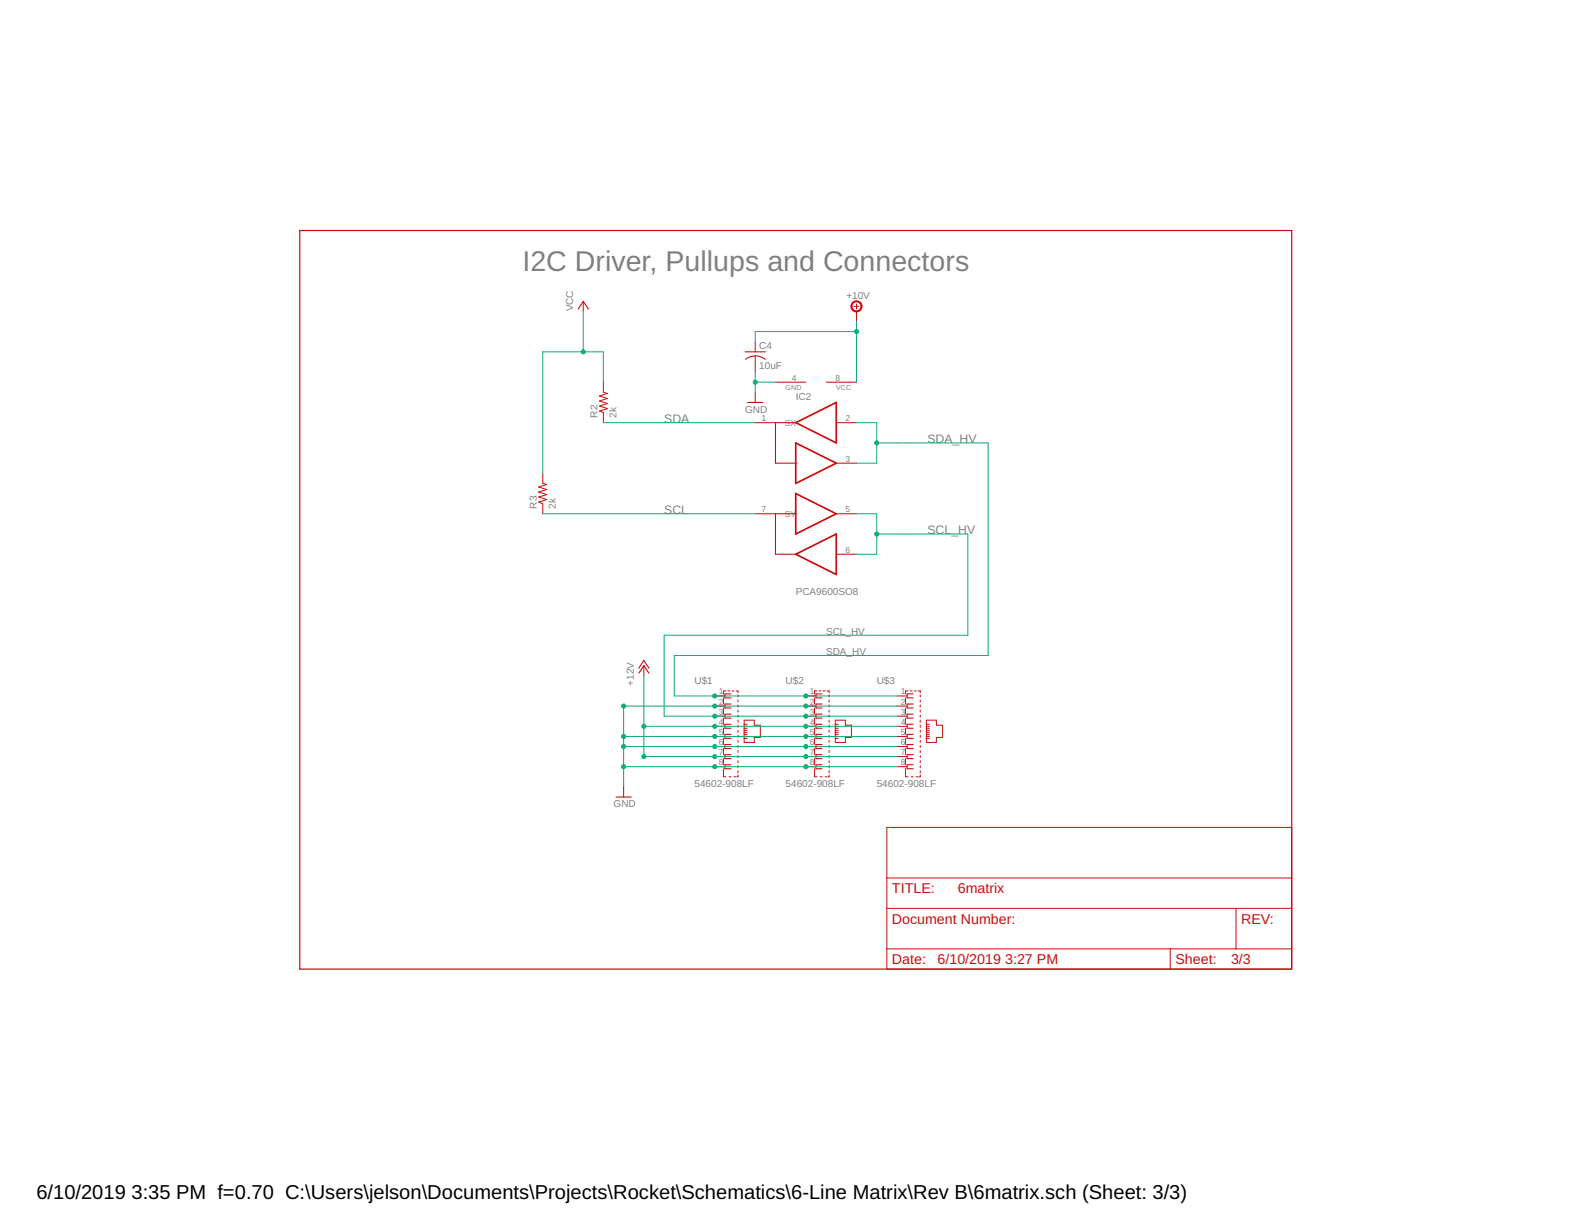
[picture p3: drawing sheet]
<svg xmlns="http://www.w3.org/2000/svg" width="279mm" height="216mm" viewBox="0 0 279 216" stroke-linecap="round" stroke-linejoin="round" font-family="sans-serif">
<g fill="none" stroke="#c90d0c" stroke-width=".19">
<path d="M101.5 54.3l.9-1.4 .9 1.4M130.9 61.8h3.5M130.9 63.1a2.76 2.76 0 0 1 3.5 0M131.3 70.7h2.7M139.7 74.3h-3.5v7.1h3.5M139.7 90.3h-3.5v7.1h3.5M112.2 118.3l.9-1.4 .9 1.4M112.2 117.4l.9-1.4 .9 1.4M128.4 121.9h-1.1v.7h1.1M128.4 123.7h-1.1v.7h1.1M128.4 125.5h-1.1v.7h1.1M128.4 127.2h-1.1v.7h1.1"/>
<path d="M128.4 129h-1.1v.7h1.1M128.4 130.8h-1.1v.7h1.1M128.4 132.6h-1.1v.7h1.1M128.4 134.3h-1.1v.7h1.1M144.4 121.9h-1.1v.7h1.1M144.4 123.7h-1.1v.7h1.1M144.4 125.5h-1.1v.7h1.1M144.4 127.2h-1.1v.7h1.1M144.4 129h-1.1v.7h1.1M144.4 130.8h-1.1v.7h1.1M144.4 132.6h-1.1v.7h1.1M144.4 134.3h-1.1v.7h1.1"/>
<path d="M160.4 121.9h-1.1v.7h1.1M160.4 123.7h-1.1v.7h1.1M160.4 125.5h-1.1v.7h1.1M160.4 127.2h-1.1v.7h1.1M160.4 129h-1.1v.7h1.1M160.4 130.8h-1.1v.7h1.1M160.4 132.6h-1.1v.7h1.1M160.4 134.3h-1.1v.7h1.1M108.2 140h2.6"/>
</g>
<g fill="none" stroke="#c90d0c" stroke-width=".18">
<path d="M102.4 52.9v1.8M150 53.8h.9M150.4 53.4v.9M150.4 54.7v1.8M106 67.1v1.8l.7 .2-1.4 .5 1.4 .4-1.4 .4 1.4 .5-1.4 .4 1.4 .5-1.4 .4 .7 .3v1.8M132.6 74.3h3.6M132.6 60v1.8M132.6 62.5v2.9M132.6 68.9v1.8M136.2 67.1h5.3M145.1 67.1h5.3M146.9 74.3h3.5"/>
<path d="M95.3 83.1v1.8l.7 .2-1.4 .5 1.4 .4-1.4 .4 1.4 .5-1.4 .4 1.4 .5-1.4 .4 .7 .3v1.8M132.6 90.3h3.6M146.9 81.4h3.5M146.9 90.3h3.5M146.9 97.4h3.5M113.1 116.9v1.8M109.5 138.2v1.8M125.5 127.6h1.8M125.5 129.4h1.8M125.5 122.3h1.8M125.5 124h1.8M125.5 125.8h1.8"/>
<path d="M125.5 131.1h1.8M125.5 132.9h1.8M125.5 134.7h1.8M127 135v1.5h.5M127 122.6v1.1M127 124.4v1.1M127 126.2v1M127 127.9v1.1M127 129.7v1.1M127 131.5v1.1M127 133.3v1M127.5 121.4h-.5v.5"/>
<path d="M127.8 121.4h.4M128 136.5h.4M128.5 121.4h.4M128.9 136.5h.4M129.3 121.4h.3v.3M129.6 136.1v.4h-.2M129.6 122.1v.3M129.6 123v.3M129.6 123.8v.4M129.6 124.7v.4M129.6 125.6v.4M129.6 126.5v.4"/>
<path d="M129.6 127.4v.4M129.6 128.3v.4M129.6 129.2v.3M129.6 130.1v.3M129.6 131v.3M129.6 131.8v.4M129.6 132.7v.4M129.6 133.6v.4M129.6 134.5v.4M129.6 135.4v.4M130.7 126.5h1.8v.9h1v2.1h-1v.9h-1.8zM130.7 127.2h.5"/>
<path d="M130.7 127.6h.5M130.7 127.9h.5M130.7 128.3h.5M130.7 128.7h.5M130.7 129h.5M130.7 129.4h.5M130.7 129.7h.5M141.5 127.6h1.8M141.5 129.4h1.8M141.5 122.3h1.8M141.5 124h1.8M141.5 125.8h1.8"/>
<path d="M141.5 131.1h1.8M141.5 132.9h1.8M141.5 134.7h1.8M143 135v1.5h.5M143 122.6v1.1M143 124.4v1.1M143 126.2v1M143 127.9v1.1M143 129.7v1.1M143 131.5v1.1M143 133.3v1M143.5 121.4h-.5v.5"/>
<path d="M143.8 121.4h.4M144 136.5h.4M144.5 121.4h.4M144.9 136.5h.3M145.2 121.4h.4v.3M145.6 136.1v.4h-.2M145.6 122.1v.3M145.6 123v.3M145.6 123.8v.4M145.6 124.7v.4M145.6 125.6v.4M145.6 126.5v.4"/>
<path d="M145.6 127.4v.4M145.6 128.3v.4M145.6 129.2v.3M145.6 130.1v.3M145.6 131v.3M145.6 131.8v.4M145.6 132.7v.4M145.6 133.6v.4M145.6 134.5v.4M145.6 135.4v.4M146.7 126.5h1.8v.9h1v2.1h-1v.9h-1.8zM146.7 127.2h.5"/>
<path d="M146.7 127.6h.5M146.7 127.9h.5M146.7 128.3h.5M146.7 128.7h.5M146.7 129h.5M146.7 129.4h.5M146.7 129.7h.5M157.5 127.6h1.8M157.5 129.4h1.8M157.5 122.3h1.8M157.5 124h1.8M157.5 125.8h1.8"/>
<path d="M157.5 131.1h1.8M157.5 132.9h1.8M157.5 134.7h1.8M159 135v1.5h.5M159 122.6v1.1M159 124.4v1.1M159 126.2v1M159 127.9v1.1M159 129.7v1.1M159 131.5v1.1M159 133.3v1M159.5 121.4h-.5v.5"/>
<path d="M159.8 121.4h.4M160 136.5h.4M160.5 121.4h.4M160.9 136.5h.3M161.2 121.4h.4v.3M161.6 136.1v.4h-.2M161.6 122.1v.3M161.6 123v.3M161.6 123.8v.4M161.6 124.7v.4M161.6 125.6v.4M161.6 126.5v.4"/>
<path d="M161.6 127.4v.4M161.6 128.3v.4M161.6 129.2v.3M161.6 130.1v.3M161.6 131v.3M161.6 131.8v.4M161.6 132.7v.4M161.6 133.6v.4M161.6 134.5v.4M161.6 135.4v.4M162.7 126.5h1.7v.9h1.1v2.1h-1.1v.9h-1.7zM162.7 127.2h.5"/>
<path d="M162.7 127.6h.5M162.7 127.9h.5M162.7 128.3h.5M162.7 128.7h.5M162.7 129h.5M162.7 129.4h.5M162.7 129.7h.5M155.7 145.4h71.1v24.8h-71.1zM155.7 159.6h71.1M155.7 154.2h71.1M217.1 159.6v7.1M155.7 166.7h71.1"/>
<path d="M205.5 166.7v3.5"/>
</g>
<path d="M139.7 77.8l7.2 3.6-7.2 3.5zM139.7 74.3l7.2-3.6v7.1zM139.7 97.4l7.2-3.6v7.1zM139.7 86.7l7.2 3.6-7.2 3.5z" fill="none" stroke="#c90d0c" stroke-width=".3"/>
<path d="M149.8 53a.98 .98 0 0 1 1.5 .4 .98 .98 0 0 1-.6 1.4 .98 .98 0 0 1-1.3-1h.2a.8 .8 0 0 1 1.1-.7 .8 .8 0 0 1 .2 1.3 .8 .8 0 0 1-1.3-.3v-.3h-.2l.1-.3z" fill-rule="evenodd" fill="#c90d0c" stroke="#c90d0c" stroke-width=".18"/>
<path d="M52.6 40.5h174.2v129.7h-174.2z" fill="none" stroke="#c90d0c" stroke-width=".21"/>
<g fill="none" stroke="#0dab76" stroke-width=".18">
<path d="M102.4 54.7v7.1M150.4 58.3h-17.8v1.7M150.4 56.5v10.6M106 67.1v-5.3h-10.7v21.3M106 74.3h26.6M132.6 67.1h3.6M132.6 65.4v3.5M150.4 74.3h3.6v7.1h-3.6M154 77.8h19.5v37.3h-55.1v7.2h39.1M95.3 90.3h37.3M150.4 90.3h3.6v7.1h-3.6M154 93.8h16v17.8h-53.4v14.2h40.9"/>
<path d="M113.1 118.7v14.2h44.4M109.5 131.1h48M109.5 129.4h48M109.5 134.7h48M113.1 127.6h44.4M157.5 124h-48v14.2"/>
</g>
<g fill="#0dab76" stroke="#0dab76" stroke-width=".18">
<circle cx="102.4" cy="61.8" r=".36"/>
<circle cx="109.5" cy="134.7" r=".36"/>
<circle cx="109.5" cy="131.1" r=".36"/>
<circle cx="109.5" cy="129.4" r=".36"/>
<circle cx="109.5" cy="124" r=".36"/>
<circle cx="125.5" cy="129.4" r=".36"/>
<circle cx="141.5" cy="131.1" r=".36"/>
<circle cx="141.5" cy="129.4" r=".36"/>
<circle cx="125.5" cy="131.1" r=".36"/>
<circle cx="125.5" cy="124" r=".36"/>
<circle cx="141.5" cy="124" r=".36"/>
<circle cx="125.5" cy="134.7" r=".36"/>
<circle cx="141.5" cy="134.7" r=".36"/>
<circle cx="132.6" cy="67.1" r=".36"/>
<circle cx="154" cy="77.8" r=".36"/>
<circle cx="125.5" cy="122.3" r=".36"/>
<circle cx="141.5" cy="122.3" r=".36"/>
<circle cx="154" cy="93.8" r=".36"/>
<circle cx="141.5" cy="125.8" r=".36"/>
<circle cx="125.5" cy="125.8" r=".36"/>
<circle cx="113.1" cy="127.6" r=".36"/>
<circle cx="113.1" cy="132.9" r=".36"/>
<circle cx="141.5" cy="127.6" r=".36"/>
<circle cx="125.5" cy="132.9" r=".36"/>
<circle cx="141.5" cy="132.9" r=".36"/>
<circle cx="125.5" cy="127.6" r=".36"/>
<circle cx="150.4" cy="58.3" r=".36"/>
</g>
<text font-size="5" fill="#808080" x="91.7" y="47.6">I2C Driver, Pullups and Connectors</text>
<g font-size="3.5">
<text x="6.4" y="210.7">6/10/2019</text>
<text x="23.1" y="210.7">3:35 PM f=0.70 C:\Users\jelson\Documents\Projects\Rocket\Schematics\6-Line Matrix\Rev B\6matrix.sch (Sheet: 3/3)</text>
</g>
<g font-size="2.5" fill="#c90d0c">
<text x="156.6" y="156.9">TITLE:</text>
<text x="168.2" y="156.9">6matrix</text>
<text x="156.6" y="162.2">Document Number:</text>
<text x="218" y="162.2">REV:</text>
<text x="156.6" y="169.4">Date:</text>
<text x="164.6" y="169.4">6/10/2019</text>
<text x="176.5" y="169.4">3:27 PM</text>
<text x="206.4" y="169.4">Sheet:</text>
<text x="216.2" y="169.4">3/3</text>
</g>
<g font-size="2.2" fill="#808080">
<text x="116.6" y="74.3">SDA</text>
<text x="162.9" y="77.8">SDA_HV</text>
<text x="116.6" y="90.3">SCL</text>
<text x="162.9" y="93.8">SCL_HV</text>
</g>
<g font-size="1.8" fill="#808080">
<text x="148.6" y="52.5">+10V</text>
<text x="100.6" y="54.7" transform="rotate(-90 100.6 54.7)">VCC</text>
<text x="133.3" y="64.7">10uF</text>
<text x="133.3" y="61.4">C4</text>
<text x="139.7" y="70.3">IC2</text>
<text x="104.9" y="73.4" transform="rotate(-90 104.9 73.4)">R2</text>
<text x="108.3" y="73.4" transform="rotate(-90 108.3 73.4)">2k</text>
<text x="130.9" y="72.5">GND</text>
<text x="94.3" y="89.4" transform="rotate(-90 94.3 89.4)">R3</text>
<text x="97.6" y="89.4" transform="rotate(-90 97.6 89.4)">2k</text>
<text x="139.7" y="104.5">PCA9600SO8</text>
<text x="145.1" y="111.6">SCL_HV</text>
<text x="145.1" y="115.1">SDA_HV</text>
<text x="111.3" y="120.5" transform="rotate(-90 111.3 120.5)">+12V</text>
<text x="122" y="120.1">U$1</text>
<text x="138" y="120.1">U$2</text>
<text x="154" y="120.1">U$3</text>
<text x="107.7" y="141.8">GND</text>
<text x="122" y="138.2">54602-908LF</text>
<text x="138" y="138.2">54602-908LF</text>
<text x="154" y="138.2">54602-908LF</text>
</g>
<g font-size="1.5" fill="#808080">
<text x="139.1" y="66.9">4</text>
<text x="146.7" y="66.9">8</text>
<text x="133.7" y="74">1</text>
<text x="137.8" y="74.8">SX</text>
<text x="148.5" y="74">2</text>
<text x="148.5" y="81.1">3</text>
<text x="133.7" y="90">7</text>
<text x="137.8" y="90.8">SY</text>
<text x="148.5" y="90">5</text>
<text x="148.5" y="97.1">6</text>
<text x="126.2" y="122">1</text>
<text x="126.2" y="123.8">2</text>
<text x="126.2" y="125.6">3</text>
<text x="142.2" y="122">1</text>
<text x="142.2" y="123.8">2</text>
<text x="142.2" y="125.6">3</text>
<text x="158.2" y="122">1</text>
<text x="158.2" y="123.8">2</text>
<text x="158.2" y="125.6">3</text>
<text x="126.2" y="127.3">4</text>
<text x="126.2" y="129.1">5</text>
<text x="126.2" y="130.9">6</text>
<text x="142.2" y="127.3">4</text>
<text x="142.2" y="129.1">5</text>
<text x="142.2" y="130.9">6</text>
<text x="158.2" y="127.3">4</text>
<text x="158.2" y="129.1">5</text>
<text x="158.2" y="130.9">6</text>
<text x="126.2" y="132.7">7</text>
<text x="126.2" y="134.4">8</text>
<text x="142.2" y="132.7">7</text>
<text x="142.2" y="134.4">8</text>
<text x="158.2" y="132.7">7</text>
<text x="158.2" y="134.4">8</text>
</g>
<g font-size="1.2" fill="#808080">
<text x="138" y="68.5">GND</text>
<text x="146.9" y="68.5">VCC</text>
</g>
</svg>
